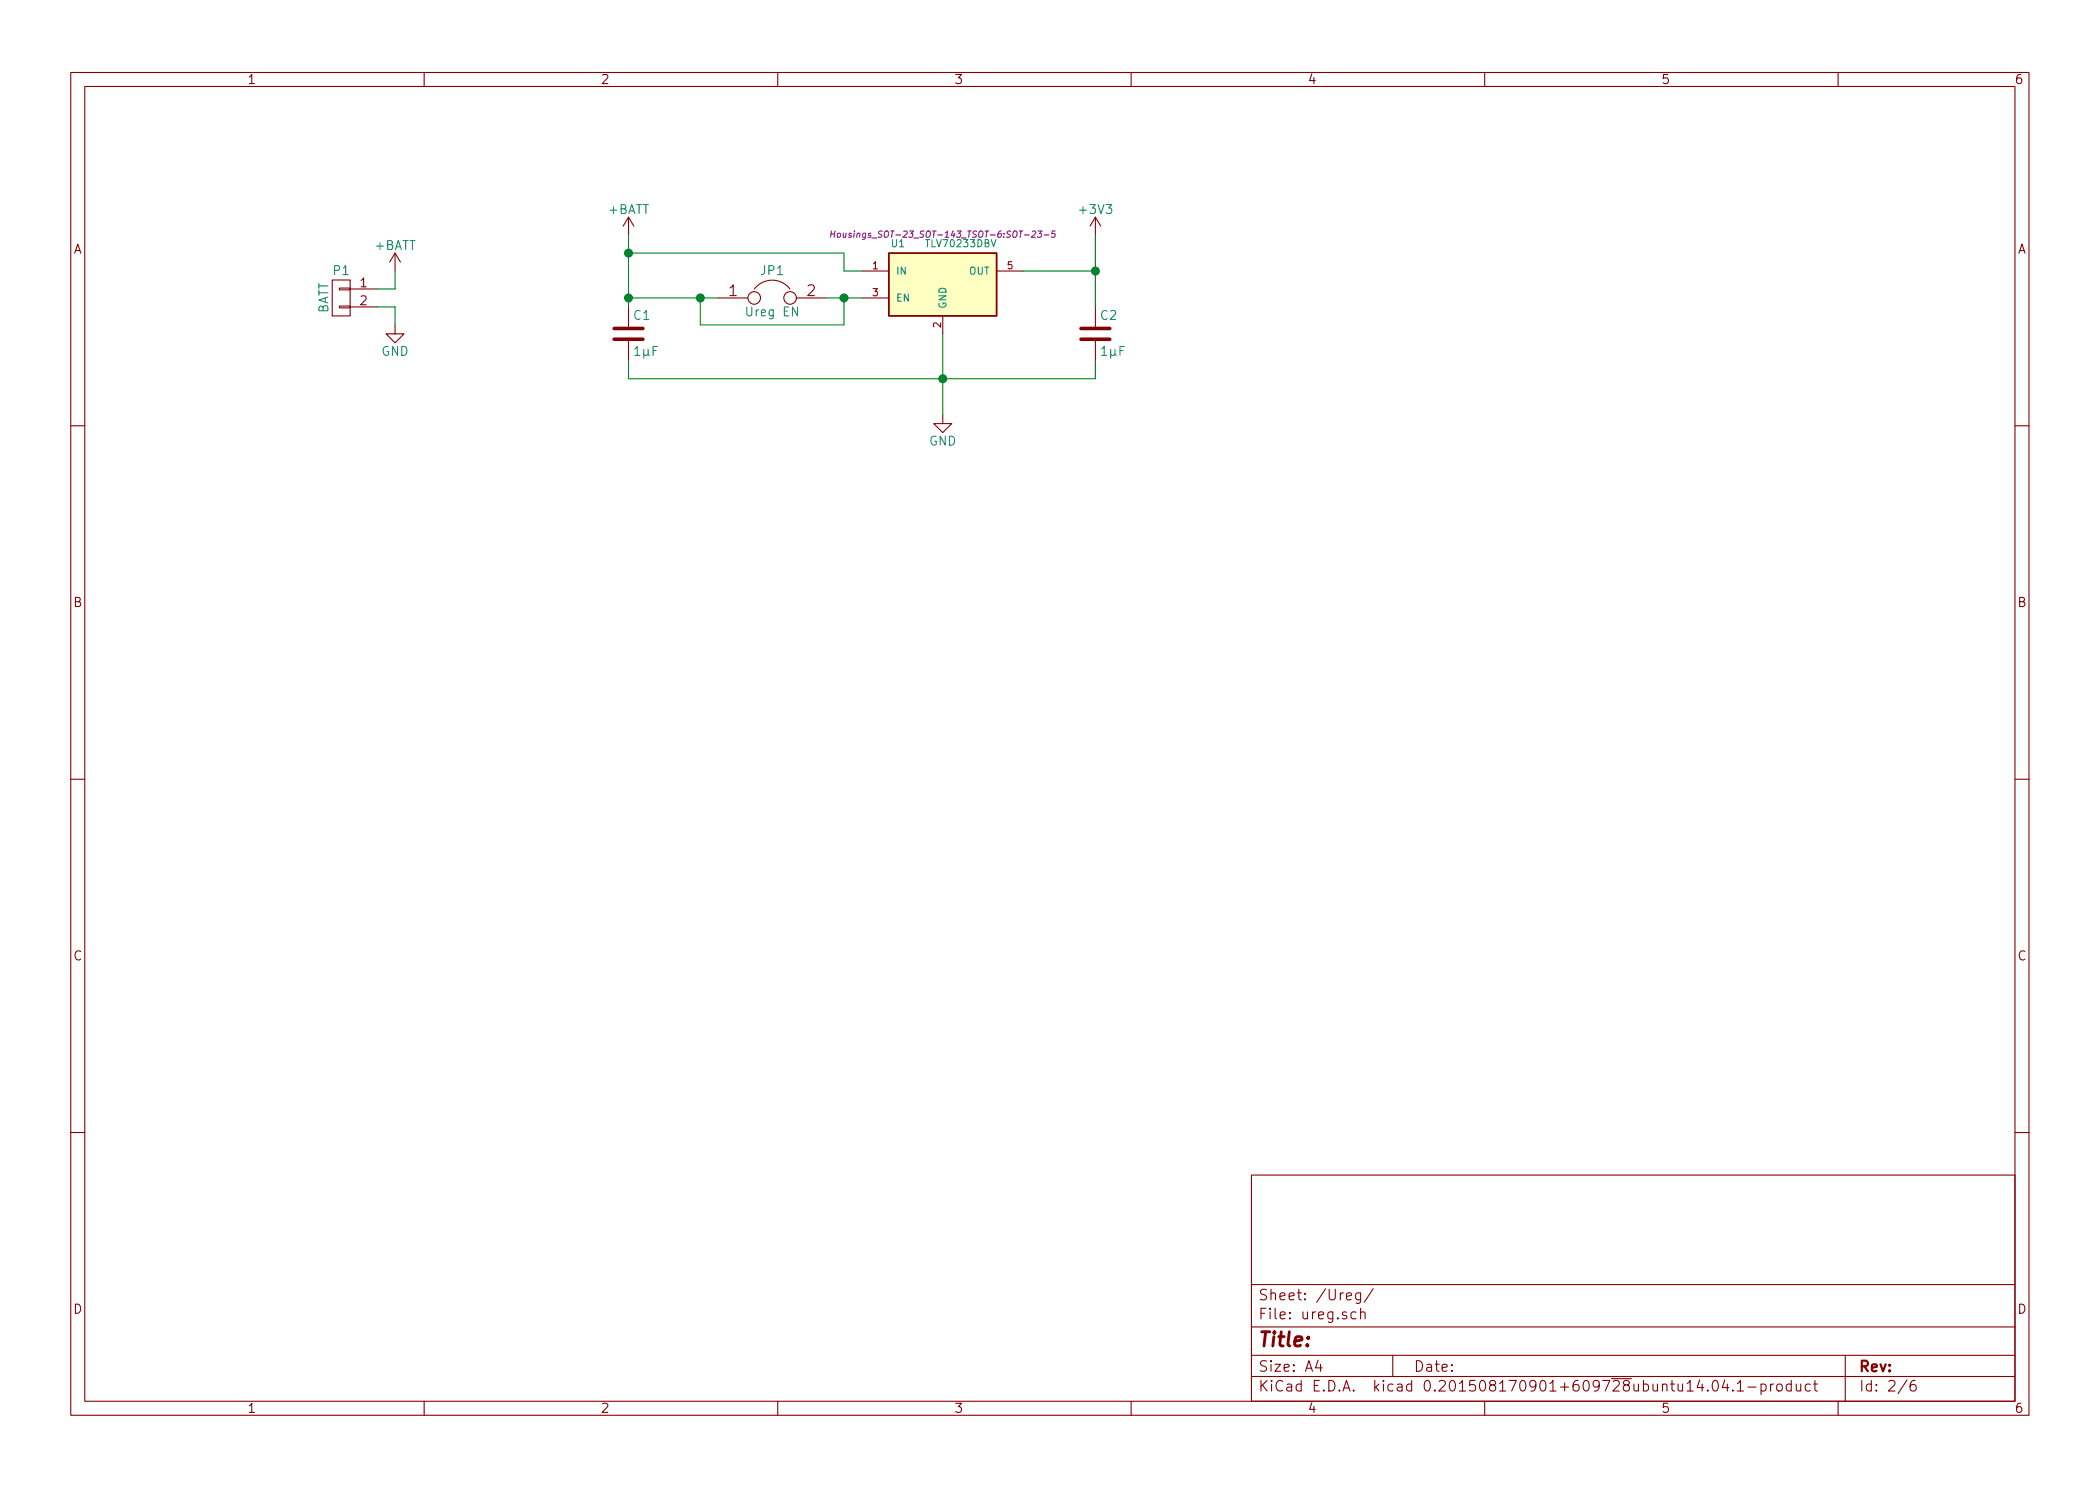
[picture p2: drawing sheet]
EESchema Schematic File Version 2
LIBS:power
LIBS:device
LIBS:transistors
LIBS:conn
LIBS:linear
LIBS:regul
LIBS:74xx
LIBS:cmos4000
LIBS:adc-dac
LIBS:memory
LIBS:xilinx
LIBS:microcontrollers
LIBS:dsp
LIBS:microchip
LIBS:analog_switches
LIBS:motorola
LIBS:texas
LIBS:intel
LIBS:audio
LIBS:interface
LIBS:digital-audio
LIBS:philips
LIBS:display
LIBS:cypress
LIBS:siliconi
LIBS:opto
LIBS:atmel
LIBS:contrib
LIBS:valves
LIBS:sensors
LIBS:card
LIBS:Umweltdaten-cache
EELAYER 25 0
EELAYER END
$Descr A4 11693 8268
encoding utf-8
Sheet 2 6
Title ""
Date ""
Rev ""
Comp ""
Comment1 ""
Comment2 ""
Comment3 ""
Comment4 ""
$EndDescr
$Comp
L GND #PWR01
U 1 1
P 5250 2300
F 0 "#PWR01" H 5250 2050 50  0001 C CNN
F 1 "GND" H 5250 2150 50  0000 C CNN
F 2 "" H 5250 2300 60  0000 C CNN
F 3 "" H 5250 2300 60  0000 C CNN
	1    5250 2300
	1    0    0    -1  
$EndComp
$Comp
L +3V3 #PWR02
U 1 1
P 6100 1300
F 0 "#PWR02" H 6100 1150 50  0001 C CNN
F 1 "+3V3" H 6100 1440 50  0000 C CNN
F 2 "" H 6100 1300 60  0000 C CNN
F 3 "" H 6100 1300 60  0000 C CNN
	1    6100 1300
	1    0    0    -1  
$EndComp
$Comp
L +BATT #PWR03
U 1 1
P 3500 1300
F 0 "#PWR03" H 3500 1150 50  0001 C CNN
F 1 "+BATT" H 3500 1440 50  0000 C CNN
F 2 "" H 3500 1300 60  0000 C CNN
F 3 "" H 3500 1300 60  0000 C CNN
	1    3500 1300
	1    0    0    -1  
$EndComp
$Comp
L C C1
U 1 1
P 3500 1850
F 0 "C1" H 3525 1950 50  0000 L CNN
F 1 "1µF" H 3525 1750 50  0000 L CNN
F 2 "" H 3538 1700 30  0000 C CNN
F 3 "" H 3500 1850 60  0000 C CNN
	1    3500 1850
	1    0    0    -1  
$EndComp
$Comp
L CONN_01X02 P1
U 1 1
P 1900 1650
F 0 "P1" H 1900 1800 50  0000 C CNN
F 1 "BATT" V 2000 1650 50  0000 C CNN
F 2 "" H 1900 1650 60  0000 C CNN
F 3 "" H 1900 1650 60  0000 C CNN
	1    1900 1650
	-1   0    0    -1  
$EndComp
$Comp
L GND #PWR04
U 1 1
P 2200 1800
F 0 "#PWR04" H 2200 1550 50  0001 C CNN
F 1 "GND" H 2200 1650 50  0000 C CNN
F 2 "" H 2200 1800 60  0000 C CNN
F 3 "" H 2200 1800 60  0000 C CNN
	1    2200 1800
	1    0    0    -1  
$EndComp
Wire Wire Line
	2100 1700 2200 1700
Wire Wire Line
	2200 1700 2200 1800
$Comp
L TLV70233DBV U1
U 1 1
P 5250 1550
F 0 "U1" H 5000 1750 40  0000 C CNN
F 1 "TLV70233DBV" H 5350 1750 40  0000 C CNN
F 2 "SOT-23-5" H 5250 1650 35  0000 C CIN
F 3 "" H 5250 1550 60  0000 C CNN
	1    5250 1550
	1    0    0    -1  
$EndComp
$Comp
L JUMPER JP1
U 1 1
P 4300 1650
F 0 "JP1" H 4300 1800 50  0000 C CNN
F 1 "Ureg EN" H 4300 1570 50  0000 C CNN
F 2 "" H 4300 1650 60  0000 C CNN
F 3 "" H 4300 1650 60  0000 C CNN
	1    4300 1650
	1    0    0    -1  
$EndComp
$Comp
L C C2
U 1 1
P 6100 1850
F 0 "C2" H 6125 1950 50  0000 L CNN
F 1 "1µF" H 6125 1750 50  0000 L CNN
F 2 "" H 6138 1700 30  0000 C CNN
F 3 "" H 6100 1850 60  0000 C CNN
	1    6100 1850
	1    0    0    -1  
$EndComp
Wire Wire Line
	6100 1700 6100 1300
Wire Wire Line
	5700 1500 6100 1500
Connection ~ 6100 1500
Wire Wire Line
	3500 2000 3500 2100
Wire Wire Line
	3500 2100 6100 2100
Wire Wire Line
	5250 1850 5250 2300
Wire Wire Line
	6100 2100 6100 2000
Connection ~ 5250 2100
Wire Wire Line
	4600 1650 4800 1650
Wire Wire Line
	4000 1650 3500 1650
Wire Wire Line
	3500 1300 3500 1700
Connection ~ 3500 1650
Wire Wire Line
	4800 1500 4700 1500
Wire Wire Line
	4700 1500 4700 1400
Wire Wire Line
	4700 1400 3500 1400
Connection ~ 3500 1400
$Comp
L +BATT #PWR05
U 1 1
P 2200 1500
F 0 "#PWR05" H 2200 1350 50  0001 C CNN
F 1 "+BATT" H 2200 1640 50  0000 C CNN
F 2 "" H 2200 1500 60  0000 C CNN
F 3 "" H 2200 1500 60  0000 C CNN
	1    2200 1500
	1    0    0    -1  
$EndComp
Wire Wire Line
	2200 1500 2200 1600
Wire Wire Line
	2200 1600 2100 1600
$EndSCHEMATC
